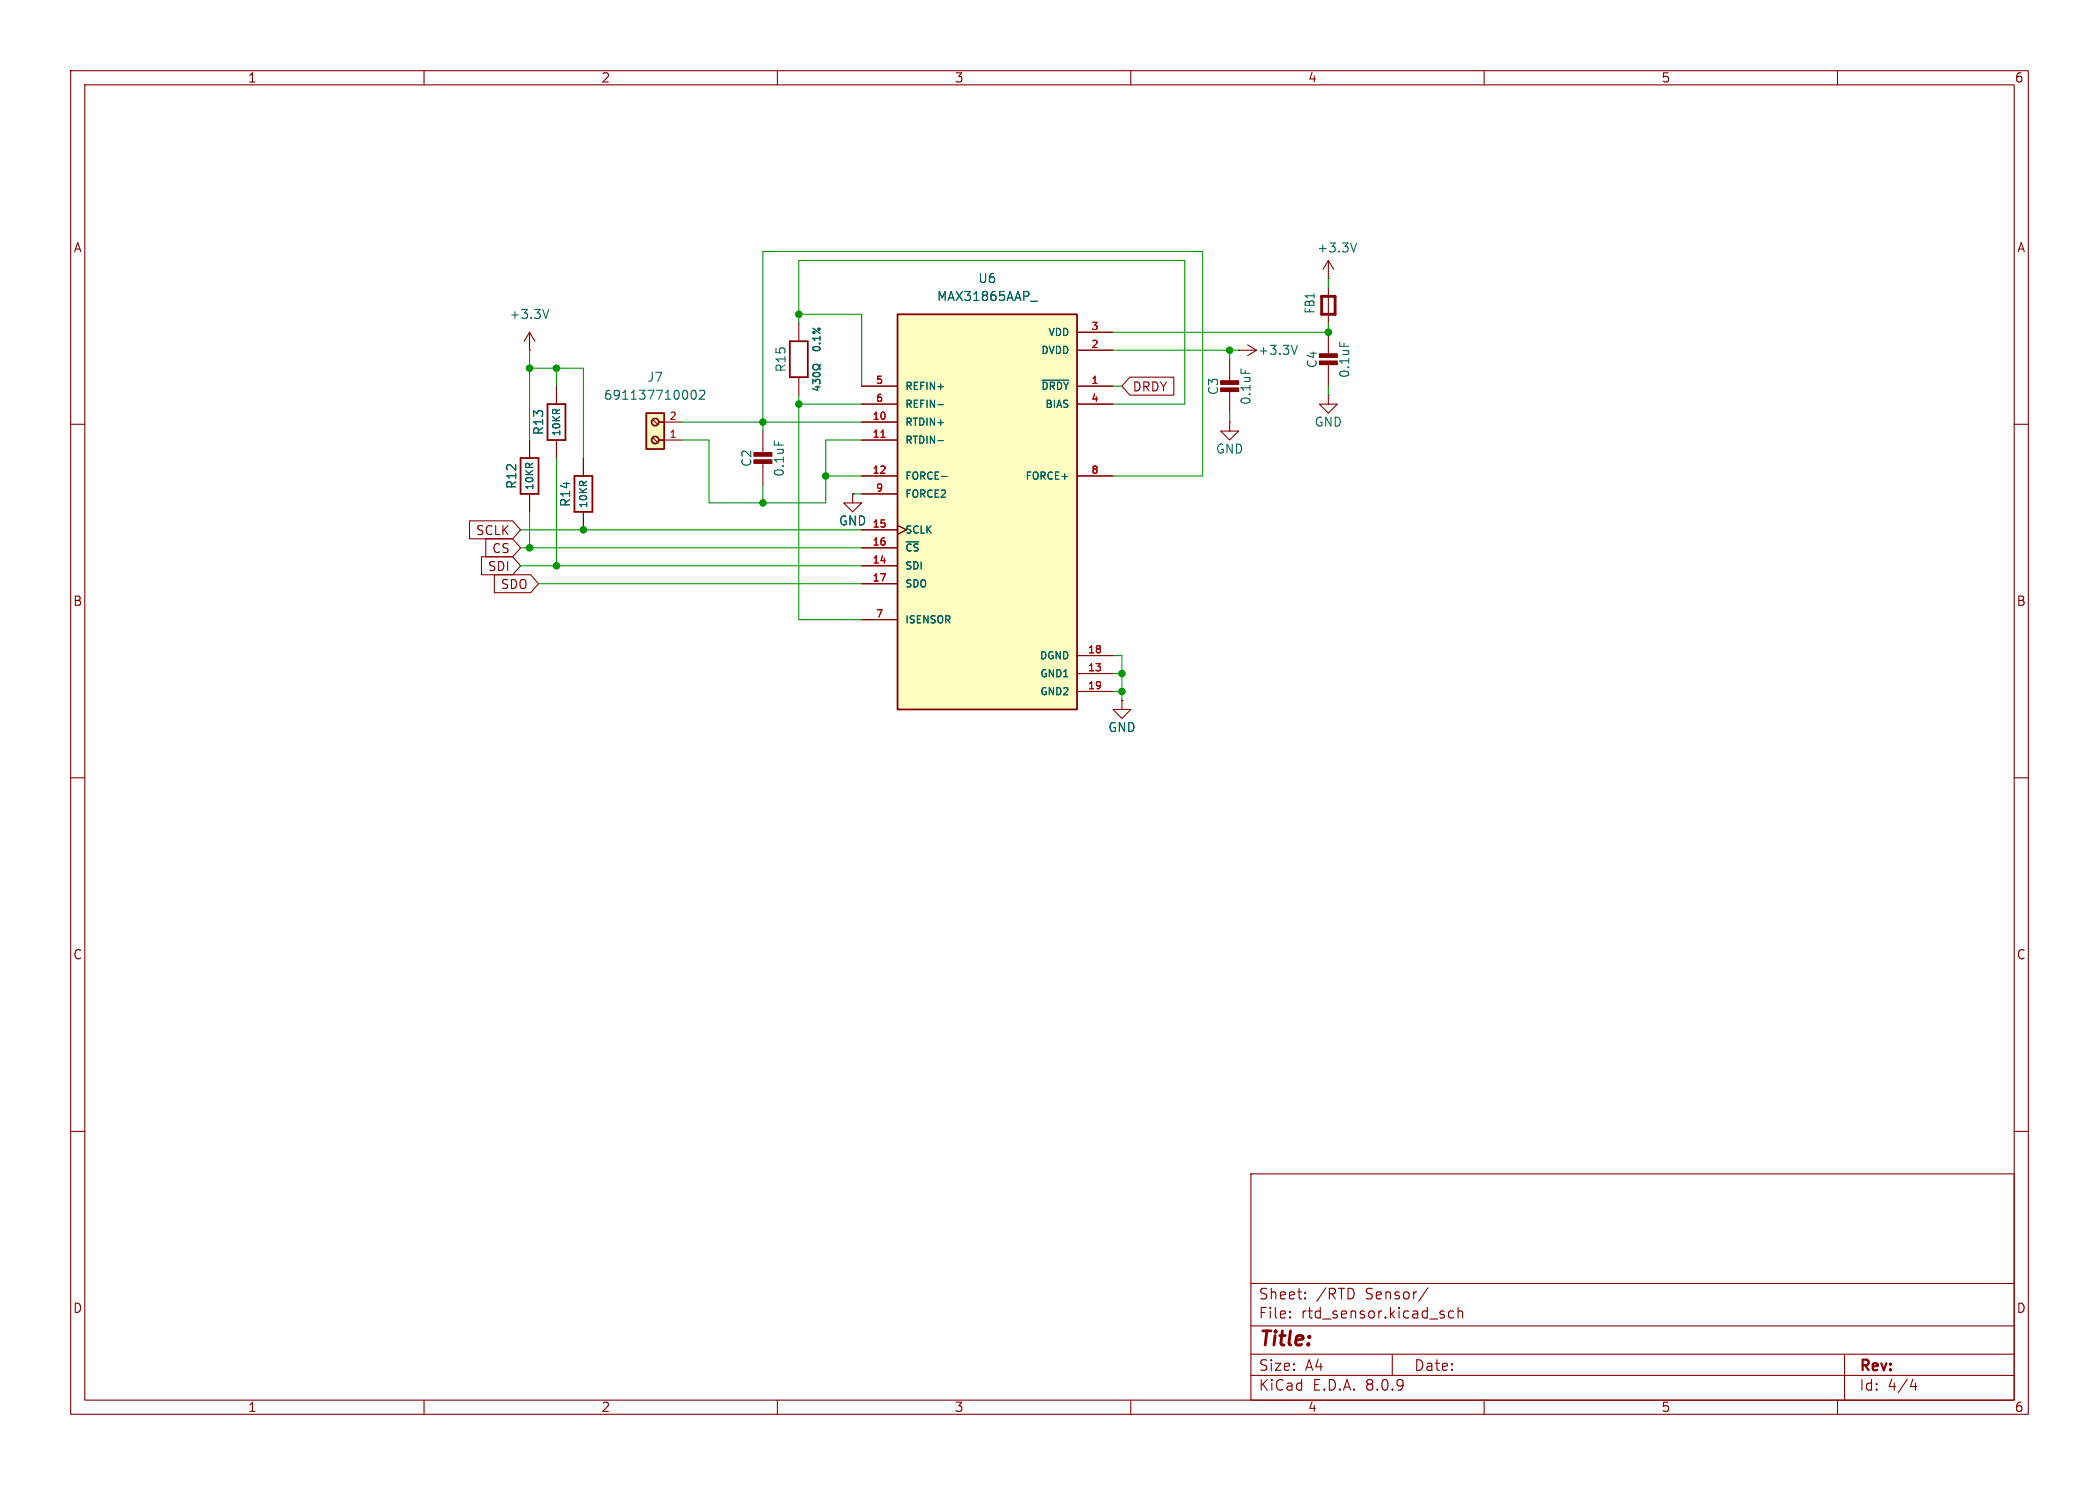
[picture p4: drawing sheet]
<svg xmlns="http://www.w3.org/2000/svg" width="297mm" height="210mm" viewBox="0 0 297 210" stroke-linecap="round" stroke-linejoin="round" font-family="sans-serif">
<g fill="none" stroke="#840000" stroke-width=".15">
<path d="M10 10h277v190h-277zM12 12h273v186h-273zM60 10v2M110 10v2M160 10v2M210 10v2M260 10v2M188 39.4h.1M188 36.8l-.8 1.3M188 36.8v2.6M188 36.8l.7 1.3M78.7 54.6v2.6"/>
<path d="M188 55.9v1.3h1.2l-1.2 1.2-1.3-1.2h1.3M188 55.9h.1M188 40.6v5.1M188 47v3.3M188 51.3v3.3M10 60h2M74.9 62.2v2.6M74.9 69.9v2.5M78.7 62.2v2.6M285 60h2M158.7 99.1v1.2h1.3l-1.3 1.3-1.2-1.3h1.2M158.7 99.1h.1"/>
<path d="M10 110h2M285 110h2M10 160h2M177 166h108v32h-108zM285 160h2M60 198v2M110 198v2M160 198v2M177 194.5h108M177 191.5h108M177 187.5h108M177 181.5h108"/>
<path d="M182.5 186.3h.1l-.1 .1M182.5 186.3v.1M182.5 185.5v.1M182.5 185.5h.1l-.1 .1M184.7 183.6v.1M184.7 183.6h-.1l.1 .1M184.7 182.8v.1M184.7 182.8h-.1l.1 .1M197 191.5v3M202 182.1l-1.3 2M205.7 185.5l-.5-.1-.2 .3v.4l.1 .2 .1 .1 .5-.1M206.3 185.5a.37 .37 0 0 1 .7 .1v.8"/>
<path d="M206.3 184.9v1.5M210 198v2M260 198v2M261 191.5v6.5M270.7 195l-.4 1.1h.9M271 195.6v1"/>
</g>
<path d="M77.5 57.2h2.5v5h-2.5zM73.7 64.8h2.5v5.1h-2.5z" fill="none" stroke="#840000" stroke-width=".25"/>
<path d="M192 34.4l-.5 1.2M189.6 48.4v.6" fill="none" stroke="#006464" stroke-width=".15"/>
<g fill="#840000" stroke="#840000" stroke-width=".15">
<path d="M186.7 51.1h2.5v.5h-2.5z"/>
<path d="M186.7 50h2.5v.5h-2.5z"/>
</g>
<path d="M187 41.9h1.9v2.6h-1.9z" fill="none" stroke="#840000" stroke-width=".41"/>
<path d="M127 44.5h25.4v55.8h-25.4z" fill="#ffffc2"/>
<path d="M111.8 48.3h2.5v5h-2.5zM127 44.5h25.4v55.8h-25.4z" fill="none" stroke="#840000" stroke-width=".25"/>
<g fill="none" stroke="#840000" stroke-width=".15">
<path d="M74.9 49.5h.1M74.9 47l-.7 1.3M74.9 47v2.5M74.9 47l.8 1.3M113 45.7v2.6M113 53.3v2.6M121.9 54.6h5.1M121.9 59.7h5.1M121.9 57.2h5.1M152.4 54.6h5.1M152.4 49.5h5.1M152.4 47h5.1"/>
<path d="M152.4 57.2h5.1M174 59.7v1.3h1.3l-1.3 1.2-1.3-1.2h1.3M174 59.7h.1M174 50.8v3.3M174 55.1v3.3M175.3 49.5h.1M175.3 49.5h2.5M176.5 48.8l1.3 .7M177.8 49.5l-1.3 .8M120.6 69.9v1.2h1.3l-1.3 1.3-1.2-1.3h1.2M120.6 69.9h.1M121.9 62.2h5.1"/>
<path d="M121.9 67.3h5.1M121.9 74.9h5.1M121.9 77.5h5.1M121.9 69.9h5.1M127 74.3l1.3 .6-1.3 .7M152.4 67.3h5.1M121.9 80h5.1M121.9 82.6h5.1M121.9 87.6h5.1M152.4 92.7h5.1M152.4 95.3h5.1M152.4 97.8h5.1"/>
</g>
<path d="M77.7 43.8l-.5 1.2M132.7 57.2h.8M145.8 42.6h1M147.5 53.8h3.7M175.6 52.2v.6M183.6 48.8l-.5 1.3M128.2 76.6h1.8M132.7 62.3h.8M133.2 67.4h.8" fill="none" stroke="#006464" stroke-width=".15"/>
<path d="M124.7 61.8h.5" fill="none" stroke="#a90000" stroke-width=".15"/>
<g fill="#840000" stroke="#840000" stroke-width=".15">
<path d="M172.7 54.9h2.6v.5h-2.6z"/>
<path d="M172.7 53.8h2.6v.6h-2.6z"/>
</g>
<g fill="none" stroke="#006464" stroke-width=".2">
<path d="M115 54.3v-.6l.4 .3 .1-.3h.4l.1 .1-.1 .5M115 46.4l1 .8M115.1 49.2a.6 .6 0 0 1 .9 .1 .58 .58 0 0 1-1 0zM115.1 52.8a.6 .6 0 0 1 .9 .2 .58 .58 0 0 1-1-.1zM115.4 54.7h.6M115.7 54.6v.6l-.7-.2M115.9 48.6h.1M116 51.5v.3h-.2a.43 .43 0 0 0-.6-.2 .43 .43 0 0 0-.1 .6 .47 .47 0 0 0 .7-.1h.2v.2M116 47.6v.5M116 47.8h-1l.3 .3"/>
<circle cx="115.2" cy="47" r=".14"/>
<circle cx="115.9" cy="46.5" r=".14"/>
</g>
<path d="M91.4 58.4h2.6v5.1h-2.6z" fill="#ffffc2"/>
<g fill="none" stroke="#840000" stroke-width=".25">
<path d="M91.4 58.4h2.6v5.1h-2.6zM93.2 59.7h.8M81.3 67.3h2.5v5.1h-2.5zM93.2 62.2h.8"/>
<circle cx="92.7" cy="59.7" r=".51"/>
<circle cx="92.7" cy="62.2" r=".51"/>
</g>
<g fill="none" stroke="#840000" stroke-width=".15">
<path d="M78.7 54.6v2.6M92.5 59.4l.5 .5M94 59.7h2.5M121.9 59.7h5.1M121.9 54.6h5.1M121.9 57.2h5.1M152.4 54.6h5.1M152.4 49.5h5.1M152.4 47h5.1M152.4 57.2h5.1M159.9 53.3h6.2v2.6h-6.2l-1.2-1.3zM66.4 73.7h6.1l1.2 1.2-1.2 1.3h-6.1z"/>
<path d="M68.1 78.7h4.4l1.2 1.3-1.2 1.3h-4.4zM68.7 76.2h3.8l1.2 1.3-1.2 1.2h-3.8zM74.9 62.2v2.6M74.9 69.9v2.5M78.7 62.2v2.6M82.5 64.8v2.5M82.5 72.4v2.5M92.5 62l.5 .5M94 62.2h2.5M107.9 61v3.3M107.9 65.3v3.3M120.6 69.9h.1"/>
<path d="M121.9 62.2h5.1M121.9 67.3h5.1M121.9 74.9h5.1M121.9 77.5h5.1M121.9 69.9h5.1M127 74.3l1.3 .6-1.3 .7M152.4 67.3h5.1M69.9 81.3h5.2l1.1 1.3-1.1 1.2h-5.2zM121.9 80h5.1M121.9 82.6h5.1M121.9 87.6h5.1M152.4 92.7h5.1"/>
<path d="M152.4 95.3h5.1M152.4 97.8h5.1M158.7 99.1h.1"/>
</g>
<path d="M97.9 55.3l.2-.1a.69 .69 0 0 1 .3 1.1l-.2 .2a.69 .69 0 0 1-.3-1.2zM99 55.3l.2-.1h.3l.2 .1v.3v.1l-.8 .8h.8M132.7 57.2h.8M145.8 42.6h1M147.5 53.8h3.7M109.6 62.3v.6M128.2 76.6h1.8M132.7 62.3h.8M133.2 67.4h.8" fill="none" stroke="#006464" stroke-width=".15"/>
<g fill="#840000" stroke="#840000" stroke-width=".15">
<path d="M106.7 65h2.5v.5h-2.5z"/>
<path d="M106.7 64h2.5v.5h-2.5z"/>
</g>
<g fill="none" stroke="#009600" stroke-width=".15">
<path d="M188 39.4v1.2M74.9 49.5v12.7M74.9 52.1h7.6v12.7M78.7 52.1v2.5M96.5 59.7h25.4M113 57.2h8.9M113 45.7v-8.9h54.6v20.4h-10.1M113 55.9v31.7h8.9M113 44.5h8.9v10.1M157.5 54.6h1.2M157.5 49.5h17.8M174 49.5v1.3"/>
<path d="M174 58.4v1.3M188 45.7v1.3h-30.5M188 54.6v1.3M73.7 77.5h48.2M73.7 74.9h48.2M74.9 72.4v5.1M78.7 64.8v15.2M96.5 62.2h3.8v8.9h16.5v-8.9h5.1M107.9 61v-25.4h62.3v31.7h-12.7M107.9 68.6v2.5M116.8 67.3h5.1M120.6 69.9h1.3"/>
<path d="M73.7 80h48.2M76.2 82.6h45.7M157.5 92.7h1.2v6.4M157.5 97.8h1.2M157.5 95.3h1.2"/>
</g>
<path d="M124.7 61.8h.5" fill="none" stroke="#a90000" stroke-width=".15"/>
<g fill="#009600" stroke="#009600" stroke-width=".15">
<circle cx="174" cy="49.5" r=".46"/>
<circle cx="158.7" cy="95.3" r=".46"/>
<circle cx="113" cy="44.5" r=".46"/>
<circle cx="188" cy="47" r=".46"/>
<circle cx="158.7" cy="97.8" r=".46"/>
<circle cx="116.8" cy="67.3" r=".46"/>
<circle cx="113" cy="57.2" r=".46"/>
<circle cx="107.9" cy="59.7" r=".46"/>
<circle cx="78.7" cy="52.1" r=".46"/>
<circle cx="107.9" cy="71.1" r=".46"/>
<circle cx="82.5" cy="74.9" r=".46"/>
<circle cx="78.7" cy="80" r=".46"/>
<circle cx="74.9" cy="52.1" r=".46"/>
<circle cx="74.9" cy="77.5" r=".46"/>
</g>
<text font-size="2.8" fill="#840000" x="178" y="190.9">Title:</text>
<g font-size="2.1" fill="#840000">
<text x="178" y="184">Sheet:</text>
<text x="186.2" y="184">/RTD</text>
<text x="193.2" y="184">Sensor/</text>
<text x="178" y="186.7">File:</text>
<text x="184.1" y="186.7">rtd_sensor.kicad_sch</text>
<text x="178" y="196.9">KiCad</text>
<text x="178" y="194.1">Size:</text>
<text x="184.7" y="194.1">A4</text>
<text x="185.7" y="196.9">E.D.A.</text>
<text x="193.3" y="196.9">8.0.9</text>
<text x="200" y="194.1">Date:</text>
<text x="263" y="194.3">Rev:</text>
<text x="263" y="196.9">Id:</text>
<text x="267.1" y="196.9">4/4</text>
</g>
<g font-size="1.8" fill="#840000">
<text x="35" y="11.9">1</text>
<text x="85" y="11.9">2</text>
<text x="135" y="11.9">3</text>
<text x="185" y="11.9">4</text>
<text x="235" y="11.9">5</text>
<text x="285" y="11.9">6</text>
<text x="10.3" y="35.9">A</text>
<text x="285.3" y="35.9">A</text>
<text x="160.2" y="55.6">DRDY</text>
<text x="67.3" y="75.9">SCLK</text>
<text x="68.9" y="81">SDI</text>
<text x="69.5" y="78.4">CS</text>
<text x="70.8" y="83.5">SDO</text>
<text x="10.3" y="85.9">B</text>
<text x="285.3" y="85.9">B</text>
<text x="10.3" y="135.9">C</text>
<text x="285.3" y="135.9">C</text>
<text x="10.3" y="185.9">D</text>
<text x="285.3" y="185.9">D</text>
<text x="35" y="199.9">1</text>
<text x="85" y="199.9">2</text>
<text x="135" y="199.9">3</text>
<text x="185" y="199.9">4</text>
<text x="235" y="199.9">5</text>
<text x="285" y="199.9">6</text>
</g>
<g font-size="1.8" fill="#006464">
<text x="186.3" y="35.9">+3.3V</text>
<text x="138.3" y="40.2">U6</text>
<text x="72" y="45.3">+3.3V</text>
<text x="132.5" y="42.8">MAX31865AAP_</text>
<text x="186.2" y="44.5" transform="rotate(-90 186.2 44.5)">FB1</text>
<text x="111.4" y="52.7" transform="rotate(-90 111.4 52.7)">R15</text>
<text x="177.9" y="50.4">+3.3V</text>
<text x="186.5" y="52.2" transform="rotate(-90 186.5 52.2)">C4</text>
<text x="191.1" y="53.6" transform="rotate(-90 191.1 53.6)">0.1uF</text>
<text x="85.4" y="56.7">691137710002</text>
<text x="91.5" y="54.2">J7</text>
<text x="172.6" y="56" transform="rotate(-90 172.6 56)">C3</text>
<text x="177.2" y="57.4" transform="rotate(-90 177.2 57.4)">0.1uF</text>
<text x="77.1" y="61.6" transform="rotate(-90 77.1 61.6)">R13</text>
<text x="172" y="64.4">GND</text>
<text x="185.9" y="60.6">GND</text>
<text x="73.3" y="69.3" transform="rotate(-90 73.3 69.3)">R12</text>
<text x="80.9" y="71.8" transform="rotate(-90 80.9 71.8)">R14</text>
<text x="106.5" y="66.1" transform="rotate(-90 106.5 66.1)">C2</text>
<text x="111.1" y="67.5" transform="rotate(-90 111.1 67.5)">0.1uF</text>
<text x="118.6" y="74.5">GND</text>
<text x="156.7" y="103.7">GND</text>
</g>
<g font-size="1.4" fill="#006464">
<text x="148.2" y="47.7">VDD</text>
<text x="147.2" y="50.3">DVDD</text>
<text x="128" y="55.3">REFIN+</text>
<text x="128" y="57.9">REFIN-</text>
<text x="147.2" y="55.3">~{DRDY}</text>
<text x="147.8" y="57.9">BIAS</text>
<text x="79.5" y="61.8" transform="rotate(-90 79.5 61.8)">10KR</text>
<text x="128" y="60.4">RTDIN+</text>
<text x="128" y="63">RTDIN-</text>
<text x="75.7" y="69.4" transform="rotate(-90 75.7 69.4)">10KR</text>
<text x="83.3" y="72" transform="rotate(-90 83.3 72)">10KR</text>
<text x="128" y="68">FORCE-</text>
<text x="128" y="70.6">FORCE2</text>
<text x="145" y="68">FORCE+</text>
<text x="128" y="75.7">SCLK</text>
<text x="128" y="80.7">SDI</text>
<text x="128" y="78.2">~{CS}</text>
<text x="128" y="83.3">SDO</text>
<text x="128" y="88.4">ISENSOR</text>
<text x="147" y="93.4">DGND</text>
<text x="147.1" y="96">GND1</text>
<text x="147.1" y="98.5">GND2</text>
</g>
<g font-size="1.4" fill="#a90000">
<text x="154.3" y="46.7">3</text>
<text x="154.3" y="49.3">2</text>
<text x="94.6" y="59.4">2</text>
<text x="123.4" y="59.4">10</text>
<text x="123.8" y="54.4">5</text>
<text x="123.8" y="56.9">6</text>
<text x="154.3" y="54.4">1</text>
<text x="154.3" y="56.9">4</text>
<text x="94.6" y="62">1</text>
<text x="123.4" y="62">11</text>
<text x="123.4" y="67.1">12</text>
<text x="123.8" y="69.6">9</text>
<text x="154.3" y="67.1">8</text>
<text x="123.4" y="74.7">15</text>
<text x="123.4" y="77.2">16</text>
<text x="123.4" y="79.8">14</text>
<text x="123.4" y="82.3">17</text>
<text x="123.8" y="87.4">7</text>
<text x="153.8" y="92.5">18</text>
<text x="153.8" y="95">13</text>
<text x="153.8" y="97.5">19</text>
</g>
</svg>
